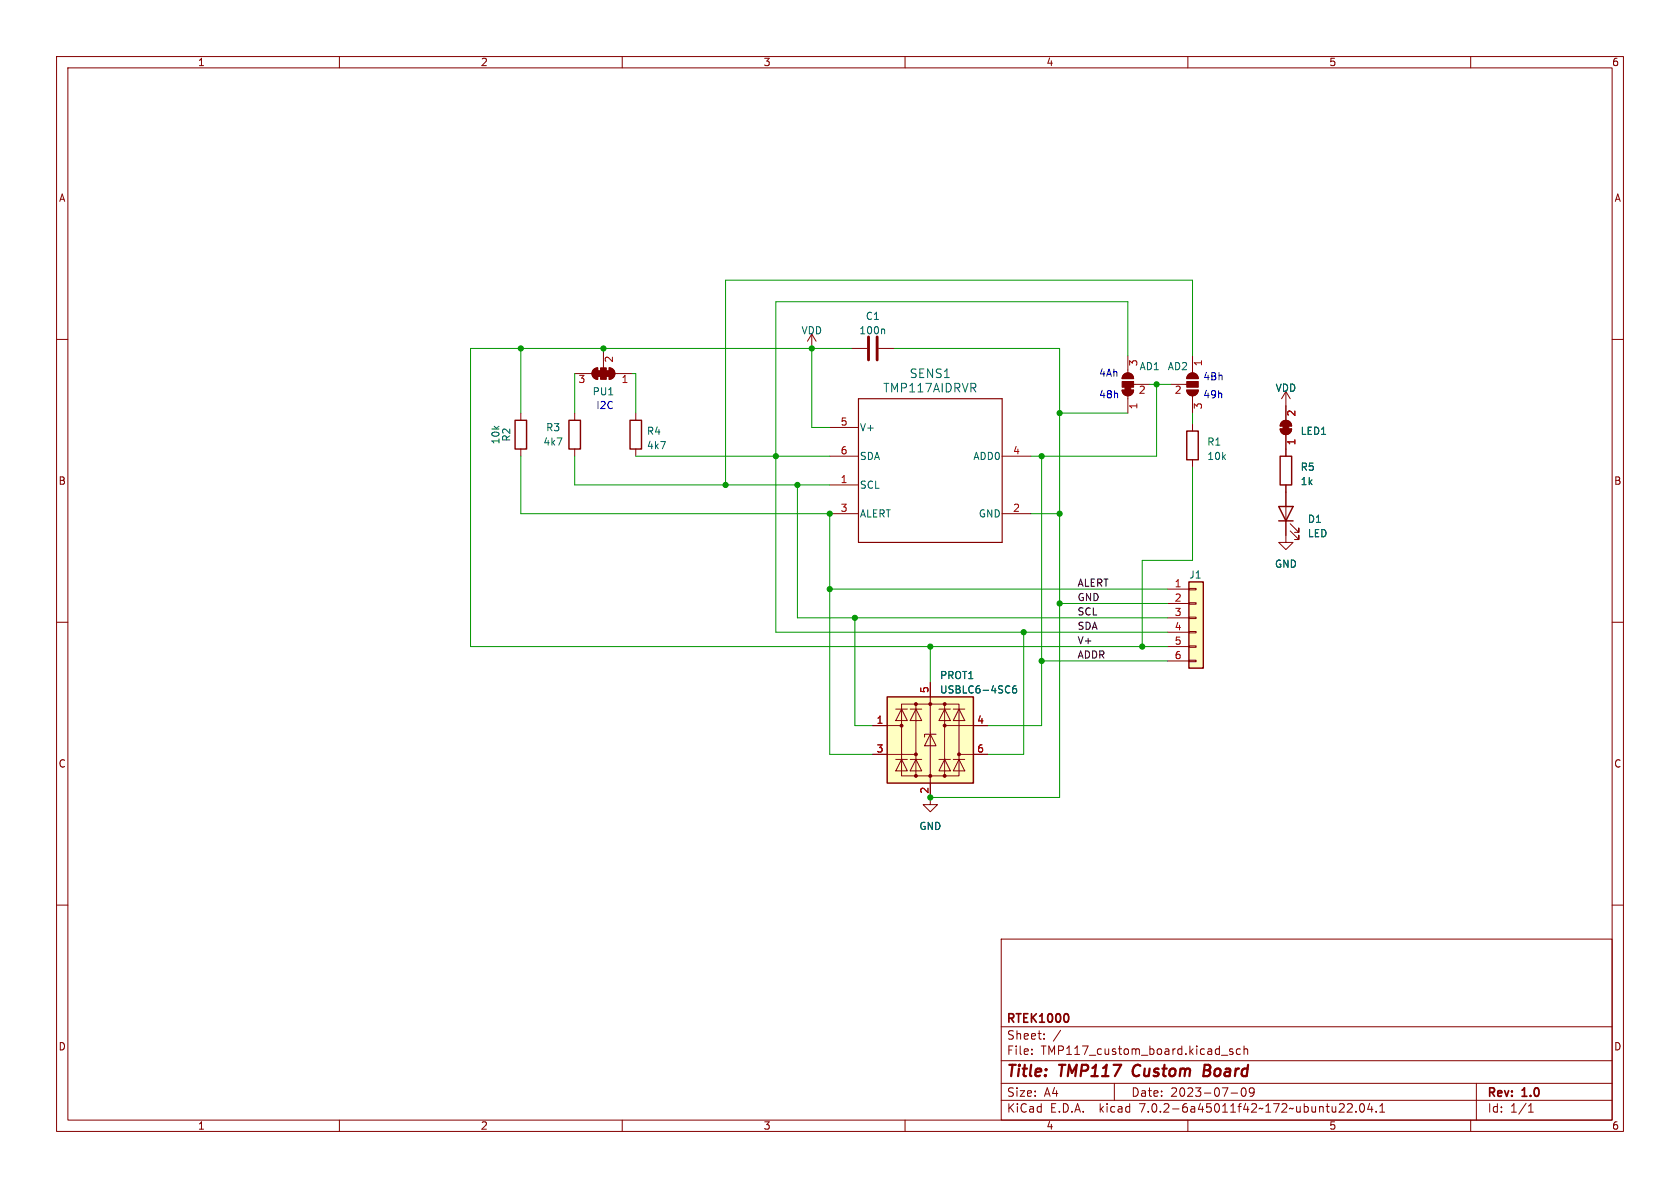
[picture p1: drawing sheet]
<svg xmlns="http://www.w3.org/2000/svg" width="297mm" height="210mm" viewBox="0 0 297 210" stroke-linecap="round" stroke-linejoin="round" font-family="sans-serif">
<g fill="none" stroke="#840000" stroke-width=".18">
<path d="M10 10h277v190h-277zM12 12h273v186h-273zM60 10v2M110 10v2M160 10v2M210 10v2M260 10v2M10 60h2M143.5 59.1l-.8 1.2M143.5 59.1v2.5M143.5 59.1l.8 1.2M285 60h2"/>
<path d="M92.1 73v1.3M92.1 79.4v1.2M101.6 66h3M101.6 73v1.3M101.6 79.4v1.2M105 65.3l.7-.3v2.1a1.02 1.02 0 0 1-1-.7 1.02 1.02 0 0 1 .3-1.1zM106.7 62.2v2.8M107.7 65a1.02 1.02 0 0 1 1 1 1.02 1.02 0 0 1-1 1.1zM108.7 66h3.1M112.4 73v1.3M112.4 79.4v1.2M146.7 75.6h5.1"/>
<path d="M150.5 61.6h2.8M155.3 61.6h2.8M198.4 69h2a1.02 1.02 0 0 1-1 1 1.02 1.02 0 0 1-1-1zM198.7 66.2a1.02 1.02 0 0 1 1.1-.2 1.02 1.02 0 0 1 .6 .9h-2zM199.4 62.9v3M199.4 70v3M200.4 67.9h2.8M207 67.9h2.8M209.8 69h2a1.02 1.02 0 0 1-1 1 1.02 1.02 0 0 1-1-1zM210.1 66.2a1.02 1.02 0 0 1 1.1-.2 1.02 1.02 0 0 1 .6 .9h-2zM210.8 62.9v3M210.8 70v3"/>
<path d="M210.8 74.9v1.3M226.3 75.8h2a1.02 1.02 0 0 1-1 1 1.02 1.02 0 0 1-1-1zM226.6 74.6a1.02 1.02 0 0 1 1.1-.2 1.02 1.02 0 0 1 .6 .9h-2zM227.3 69.2v5.1M227.3 76.8v3.8M227.3 69.2l-.7 1.3M227.3 69.2l.8 1.3M146.7 85.7h5.1M146.7 90.8h5.1M146.7 80.6h5.1M177.2 90.8h5M177.2 80.6h5"/>
<path d="M210.8 81.3v1.3M227.3 85.7v10.2h1.3l-1.3 1.3-1.2-1.3h1.2M228.1 93.9l1.5 1.5v-.8v.8h-.7M228.1 92.6l1.5 1.5v-.8v.8h-.7M10 110h2M206.4 104.1h3.8M206.4 106.7h3.8M206.4 109.2h3.8M206.4 111.8h3.8M206.4 114.3h3.8M206.4 116.8h3.8M210.2 116.7h1.3v.3h-1.3z"/>
<path d="M210.2 114.2h1.3v.2h-1.3zM210.2 111.6h1.3v.3h-1.3zM210.2 109.1h1.3v.2h-1.3zM210.2 106.6h1.3v.2h-1.3zM210.2 104h1.3v.3h-1.3zM285 110h2M154.3 128.3h5.1M154.3 133.4h7.6M158.4 134.2h2M158.4 125.3h2M159.4 134.2l1 2.1h-2zM159.4 125.3l1 2.1h-2z"/>
<path d="M160.9 134.2h2M160.9 125.3h2M161.9 124.5h5.1v12.7h-5.1zM161.9 134.2l1 2.1h-2zM161.9 125.3l1 2.1h-2zM161.9 124.5h-2.5v12.7h2.5M164.5 120.7v21.5h1.2l-1.2 1.3-1.3-1.3h1.3M164.5 129.8l1 2h-2.1zM165.5 129.8h-2.1v.5M166 134.2h2M166 125.3h2M167 124.5h2.5v12.7h-2.5"/>
<path d="M167 134.2l1 2.1h-2zM167 125.3l1 2.1h-2zM167 128.3h7.6M168.5 134.2h2.1M168.5 125.3h2.1M169.5 134.2l1.1 2.1h-2.1zM169.5 125.3l1.1 2.1h-2.1zM169.5 133.4h5.1M10 160h2M285 160h2M177 166h108v32h-108zM60 198v2"/>
<path d="M110 198v2M160 198v2M177 194.5h108M177 191.5h108M177 187.5h108M177 181.5h108M182.4 186.3v.1M182.4 185.5v.1M184.6 183.6v.1M184.6 182.8v.1M197 191.5v3M210 198v2"/>
<path d="M215.9 186.5h1.2M217.6 193.2h1.2M217.9 185.5l-.3-.1-.2 .2v.2l.5 .2v.3h-.5M219.3 185.5l-.4-.1-.3 .3v.4l.1 .2h.6M219.6 192.4l.2-.1a.81 .81 0 0 1 .6 .6 .81 .81 0 0 1-.3 .8l-.2 .1a.81 .81 0 0 1-.6-.6 .81 .81 0 0 1 .3-.8zM219.9 185.5l.2-.1 .4 .1 .1 .9M219.9 184.9v1.5M221.7 192.9l-.3 .3h-.4l-.1-.3 .1-.5 .4-.1 .2 .1a.99 .99 0 0 1-.3 1.4h-.3M237.5 195.2l.1 .2v.3l-.9 .9h.9M238.2 195.2l.6-.1 .2 .1 .1 .3-1 1.1h1M239.7 196.5v.1M240.5 195.2l.2-.1a.81 .81 0 0 1 .6 .6 .81 .81 0 0 1-.3 .8l-.1 .1a.81 .81 0 0 1-.4-1.4z"/>
<path d="M242.1 195l-.3 1.1h.9M242.5 195.6v1M243.3 196.5v.1M243.9 196.6h.9M243.9 195.5l.5-.4v1.5M260 198v2M261 191.5v6.5M270.2 196.6h.9M270.2 195.5l.4-.4v1.5"/>
</g>
<path d="M200.4 188.7l-.2 .7 .1 .4M212.9 189.2h.6M213.6 188.2h-.6l-.3 2h.8" fill="none" stroke="#840000" stroke-width=".4"/>
<g fill="#840000" stroke="#840000" stroke-width=".18">
<path d="M226.8 75.1h1v1h-1z"/>
<path d="M226.3 75.8h2a1.02 1.02 0 0 1-1 1 1.02 1.02 0 0 1-1-1z"/>
<path d="M226.6 74.6a1.02 1.02 0 0 1 1.1-.2 1.02 1.02 0 0 1 .6 .9h-2z"/>
<path d="M107.2 65.5h.5v1h-.5z"/>
<path d="M107.7 65a1.02 1.02 0 0 1 1 1 1.02 1.02 0 0 1-1 1.1z"/>
<path d="M106.2 65h1v2.1h-1z"/>
<path d="M105.7 65.5h.5v1h-.5z"/>
<path d="M105 65.3l.7-.3v2.1a1.02 1.02 0 0 1-1-.7 1.02 1.02 0 0 1 .3-1.1z"/>
<path d="M210.1 66.2a1.02 1.02 0 0 1 1.1-.2 1.02 1.02 0 0 1 .6 .9h-2z"/>
<path d="M209.8 67.4h2v1.1h-2z"/>
<path d="M209.8 69h2a1.02 1.02 0 0 1-1 1 1.02 1.02 0 0 1-1-1z"/>
<path d="M198.9 68.5h1v.5h-1z"/>
<path d="M198.4 69h2a1.02 1.02 0 0 1-1 1 1.02 1.02 0 0 1-1-1z"/>
<path d="M198.4 67.4h2v1.1h-2z"/>
<path d="M198.7 66.2a1.02 1.02 0 0 1 1.1-.2 1.02 1.02 0 0 1 .6 .9h-2z"/>
<circle cx="159.4" cy="128.3" r=".25"/>
<circle cx="161.9" cy="137.2" r=".25"/>
<circle cx="161.9" cy="133.3" r=".25"/>
<circle cx="161.9" cy="124.5" r=".25"/>
<circle cx="164.5" cy="137.2" r=".25"/>
<circle cx="164.5" cy="124.5" r=".25"/>
<circle cx="167" cy="137.2" r=".25"/>
<circle cx="167" cy="128.3" r=".25"/>
<circle cx="167" cy="124.5" r=".25"/>
<circle cx="169.5" cy="133.3" r=".25"/>
</g>
<path d="M91.1 74.3h2v5.1h-2zM100.6 74.3h2v5.1h-2zM111.4 74.3h2v5.1h-2zM209.8 76.2h2v5.1h-2zM226.1 89.5h2.5l-1.3 2.6zM226.1 92.1h2.5M226.3 80.6h2v5.1h-2zM210.2 102.9h2.5v15.2h-2.5zM156.8 123.2h15.3v15.2h-15.3z" fill="none" stroke="#840000" stroke-width=".25"/>
<g fill="#ffffc2" stroke="#ffffc2" stroke-width=".18">
<path d="M156.8 123.2h15.3v15.2h-15.3z"/>
<path d="M210.2 102.9h2.5v15.2h-2.5z"/>
</g>
<path d="M156.2 58.2l.2 .1v.7M179.6 121.2l-.3 .1a.86 .86 0 0 0 0 1.2l.4-.1v-.4l-.2-.3h-.2l-.3 .3" fill="none" stroke="#006464" stroke-width=".18"/>
<path d="M151.8 70.5h25.4v25.4h-25.4z" fill="none" stroke="#840000" stroke-width=".2"/>
<path d="M153.5 59.6v4M155.1 59.6v4" fill="none" stroke="#840000" stroke-width=".51"/>
<g fill="none" stroke="#009600" stroke-width=".18">
<path d="M92.1 61.6v11.4M101.6 66v7M106.7 61.6v.6M111.8 66h.6v7M143.5 61.6v14h3.2M150.5 61.6h-67.3v52.7h123.2M158.1 61.6h29.2v79.4h-22.8M187.3 73h12.1M199.4 62.9v-9.6h-62.2v58.5h69.2M203.2 67.9h3.8M204.5 67.9v12.7h-22.3M210.8 62.9v-13.4h-82.5v36.2"/>
<path d="M210.8 73v1.9M92.1 80.6v10.2h54.6v42.6h7.6M101.6 80.6v5.1h45.1M112.4 80.6h34.3M141 85.7v23.5h65.4M182.2 90.8h5.1M184.1 80.6v47.7h-9.5M210.8 82.6v16.5h-8.9v15.2M146.7 104.1h59.7M151.1 109.2v19.1h3.2M164.5 114.3v6.4M181 111.8v21.6h-6.4"/>
<path d="M184.1 116.8h22.3M187.3 106.7h19.1"/>
</g>
<g fill="#009600" stroke="#009600" stroke-width=".18">
<circle cx="146.7" cy="90.8" r=".46"/>
<circle cx="151.1" cy="109.2" r=".46"/>
<circle cx="146.7" cy="104.1" r=".46"/>
<circle cx="164.5" cy="114.3" r=".46"/>
<circle cx="128.3" cy="85.7" r=".46"/>
<circle cx="164.5" cy="141" r=".46"/>
<circle cx="201.9" cy="114.3" r=".46"/>
<circle cx="184.1" cy="116.8" r=".46"/>
<circle cx="187.3" cy="106.7" r=".46"/>
<circle cx="181" cy="111.8" r=".46"/>
<circle cx="187.3" cy="90.8" r=".46"/>
<circle cx="187.3" cy="73" r=".46"/>
<circle cx="204.5" cy="67.9" r=".46"/>
<circle cx="184.1" cy="80.6" r=".46"/>
<circle cx="143.5" cy="61.6" r=".46"/>
<circle cx="141" cy="85.7" r=".46"/>
<circle cx="137.2" cy="80.6" r=".46"/>
<circle cx="92.1" cy="61.6" r=".46"/>
<circle cx="106.7" cy="61.6" r=".46"/>
</g>
<g font-size="2.8" fill="#840000">
<text x="178" y="190.8">Title:</text>
<text x="187.4" y="190.8">TMP117</text>
<text x="201" y="190.8">Custom</text>
<text x="214.1" y="190.8">Board</text>
</g>
<g font-size="2.1" fill="#006464">
<text x="156.1" y="69.5">TMP117AIDRVR</text>
<text x="160.8" y="67">SENS1</text>
</g>
<g font-size="2.1" fill="#840000">
<text x="178" y="183.9">Sheet:</text>
<text x="178" y="181.1">RTEK1000</text>
<text x="186.2" y="183.9">/</text>
<text x="178" y="186.6">File:</text>
<text x="184" y="186.6">TMP117_custom_board.kicad_sch</text>
<text x="178" y="196.8">KiCad</text>
<text x="178" y="194">Size:</text>
<text x="184.6" y="194">A4</text>
<text x="185.7" y="196.8">E.D.A.</text>
<text x="194.4" y="196.8">kicad</text>
<text x="200" y="194">Date:</text>
<text x="201.5" y="196.8">7.0.2-6a45011f42~172~ubuntu22.04.1</text>
<text x="206.9" y="194">2023-07-09</text>
<text x="263" y="194.2">Rev:</text>
<text x="263" y="196.8">Id:</text>
<text x="267" y="196.8">1/1</text>
<text x="269.2" y="194.2">1.0</text>
</g>
<g font-size="1.8" fill="#840000">
<text x="35" y="11.8">1</text>
<text x="85" y="11.8">2</text>
<text x="135" y="11.8">3</text>
<text x="185" y="11.8">4</text>
<text x="235" y="11.8">5</text>
<text x="285" y="11.8">6</text>
<text x="10.4" y="35.8">A</text>
<text x="285.4" y="35.8">A</text>
<text x="10.3" y="85.8">B</text>
<text x="285.3" y="85.8">B</text>
<text x="10.3" y="135.8">C</text>
<text x="285.3" y="135.8">C</text>
<text x="10.3" y="185.8">D</text>
<text x="285.3" y="185.8">D</text>
<text x="35" y="199.8">1</text>
<text x="85" y="199.8">2</text>
<text x="135" y="199.8">3</text>
<text x="185" y="199.8">4</text>
<text x="235" y="199.8">5</text>
<text x="285" y="199.8">6</text>
</g>
<g font-size="1.8" fill="#006464">
<text x="141.6" y="59.2">VDD</text>
<text x="151.9" y="59.2">100n</text>
<text x="153" y="56.7">C1</text>
<text x="201.4" y="65.6">AD1</text>
<text x="206.4" y="65.6">AD2</text>
<text x="104.7" y="70">PU1</text>
<text x="225.5" y="69.4">VDD</text>
<text x="96.5" y="76.4">R3</text>
<text x="114.3" y="77">R4</text>
<text x="152" y="76.4">V+</text>
<text x="229.9" y="77">LED1</text>
<text x="88.5" y="78.6" transform="rotate(-90 88.5 78.6)">10k</text>
<text x="90.4" y="78.1" transform="rotate(-90 90.4 78.1)">R2</text>
<text x="96" y="78.9">4k7</text>
<text x="114.3" y="79.6">4k7</text>
<text x="152" y="81.5">SDA</text>
<text x="171.9" y="81.5">ADD0</text>
<text x="213.4" y="78.9">R1</text>
<text x="213.4" y="81.5">10k</text>
<text x="229.9" y="83.4">R5</text>
<text x="152" y="86.6">SCL</text>
<text x="229.9" y="85.9">1k</text>
<text x="152" y="91.6">ALERT</text>
<text x="172.9" y="91.6">GND</text>
<text x="231.1" y="92.6">D1</text>
<text x="231.1" y="95.1">LED</text>
<text x="225.3" y="100.5">GND</text>
<text x="210.2" y="102.4">J1</text>
<text x="166.1" y="122.7">USBLC6-4SC6</text>
<text x="166.1" y="120.2">PROT1</text>
<text x="162.5" y="146.9">GND</text>
</g>
<g font-size="1.8" fill="#a90000">
<text x="108.6" y="64.2" transform="rotate(-90 108.6 64.2)">2</text>
<text x="201.3" y="64.8" transform="rotate(-90 201.3 64.8)">3</text>
<text x="212.7" y="64.8" transform="rotate(-90 212.7 64.8)">1</text>
<text x="102.2" y="67.9">3</text>
<text x="109.8" y="67.9">1</text>
<text x="201.3" y="69.9">2</text>
<text x="207.6" y="69.9">2</text>
<text x="148.6" y="75.3">5</text>
<text x="201.3" y="72.4" transform="rotate(-90 201.3 72.4)">1</text>
<text x="212.7" y="72.4" transform="rotate(-90 212.7 72.4)">3</text>
<text x="229.2" y="73.7" transform="rotate(-90 229.2 73.7)">2</text>
<text x="148.6" y="80.4">6</text>
<text x="179" y="80.4">4</text>
<text x="229.2" y="78.8" transform="rotate(-90 229.2 78.8)">1</text>
<text x="148.6" y="85.5">1</text>
<text x="148.6" y="90.6">3</text>
<text x="179" y="90.6">2</text>
<text x="207.6" y="103.9">1</text>
<text x="207.6" y="106.4">2</text>
<text x="207.6" y="109">3</text>
<text x="207.6" y="111.5">4</text>
<text x="207.6" y="114">5</text>
<text x="207.6" y="116.6">6</text>
<text x="164.2" y="122.6" transform="rotate(-90 164.2 122.6)">5</text>
<text x="154.9" y="128">1</text>
<text x="172.7" y="128">4</text>
<text x="154.9" y="133.1">3</text>
<text x="172.7" y="133.1">6</text>
<text x="164.2" y="140.4" transform="rotate(-90 164.2 140.4)">2</text>
</g>
<g font-size="1.8" fill="#0000c2">
<text x="194.3" y="70.5">48h</text>
<text x="194.3" y="66.7">4Ah</text>
<text x="212.7" y="67.3">4Bh</text>
<text x="212.7" y="70.5">49h</text>
<text x="105.4" y="72.4">I2C</text>
</g>
<g font-size="1.8" fill="#0f0f0f">
<text x="190.5" y="106.3">GND</text>
<text x="190.5" y="103.8">ALERT</text>
<text x="190.5" y="111.4">SDA</text>
<text x="190.5" y="108.9">SCL</text>
<text x="190.5" y="114">V+</text>
<text x="190.5" y="116.5">ADDR</text>
</g>
</svg>
